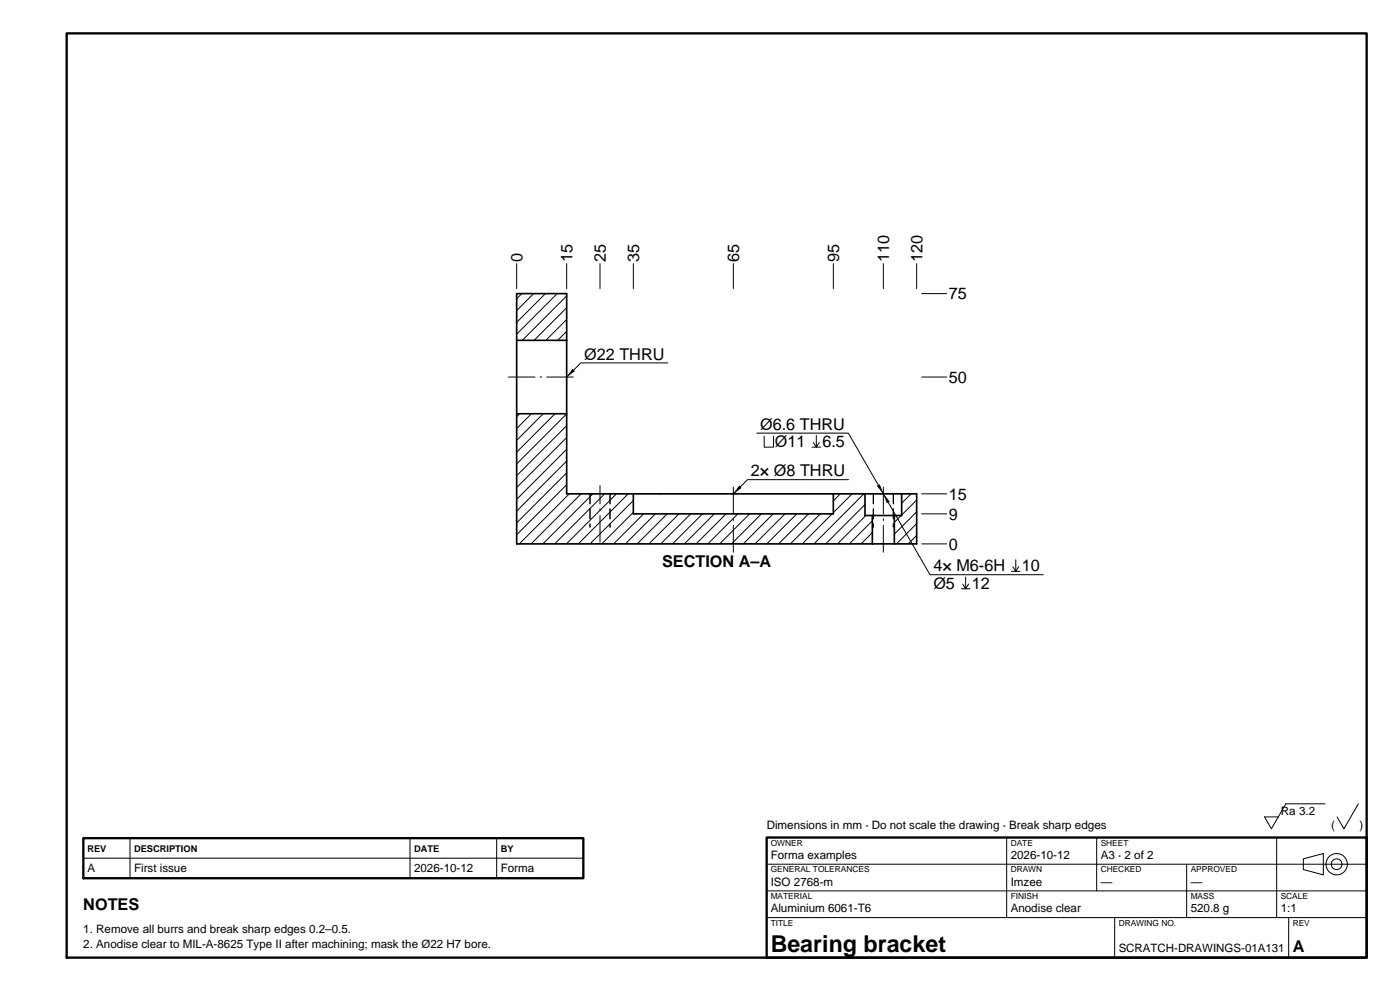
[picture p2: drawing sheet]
<svg xmlns="http://www.w3.org/2000/svg" width="420mm" height="297mm" viewBox="0 0 420 297" stroke-linecap="round" stroke-linejoin="round" font-family="sans-serif">
<path d="M20 10h390v277h-390zM25 251.2h150v12h-150zM230 251h180v36h-180z" fill="none" stroke="#000" stroke-width=".7"/>
<path d="M155 88h15v60h105v15h-120zM155 102h15M155 124h15M190 148v6h60v-6M259.5 148v6.5h11v-6.5M261.7 154.5v8.5M268.3 154.5v8.5" fill="none" stroke="#000" stroke-width=".5"/>
<g fill="none" stroke="#000" stroke-width=".3">
<path d="M155 79v7.5M170 79v7.5M180 79v7.5M190 79v7.5M220 79v7.5M250 79v7.5M265 79v7.5M275 79v7.5M156.5 88l-1.5 1.5M160.1 88l-5.1 5.1M163.6 88l-8.6 8.6M167.2 88l-12.2 12.2"/>
<path d="M170 88.7l-13.3 13.3M170 92.2l-9.8 9.8M170 95.8l-6.3 6.2M170 99.3l-2.7 2.7M276.5 88h7.5M200.3 108.8h-26.1l-4.2 4.2M276.5 113h7.5M155.9 124l-.9 .9M159.4 124l-4.4 4.4M163 124l-8 8M166.5 124l-11.5 11.5M170 124l-15 15"/>
<path d="M170 127.6l-15 15M170 131.1l-15 15M170 134.6l-15 15M170 138.2l-15 15M227 129.8h27.5l24.5 42.4h34M229.3 130.7v3.3h2.7v-3.3M243.6 134h2.6M244 132.6l.9 1.4 .9-1.4M244.9 130.5v3.5M170 141.7l-15 15M170 145.3l-15 15M170.8 148l-15 15"/>
<path d="M174.3 148l-15 15M177.9 148l-15 15M181.4 148l-15 15M184.9 148l-15 15M188.5 148l-15 15M190 150l-13 13M190 153.5l-9.5 9.5M193.1 154l-9 9M196.6 154l-9 9M200.1 154l-9 9M203.7 154l-9 9M207.2 154l-9 9"/>
<path d="M210.8 154l-9 9M214.3 154l-9 9M217.8 154l-9 9M221.4 154l-9 9M224.9 154l-9 9M228.4 154l-9 9M232 154l-9 9M235.5 154l-9 9M239 154l-9 9M242.6 154l-9 9M246.1 154l-9 9M249.6 154l-9 9"/>
<path d="M252.1 148l-2.1 2.1M254.5 143.8h-30.3l-4.2 4.2M255.6 148l-5.6 5.6M259.2 148l-15 15M259.5 151.2l-11.8 11.8M259.8 154.5l-8.5 8.5M261.7 156.1l-6.9 6.9M261.7 159.6l-3.4 3.4M270.4 154.5l-2.1 2.1M273.3 148l-2.8 2.8M275 149.9l-4.5 4.5M275 153.4l-6.7 6.7"/>
<path d="M275 156.9l-6.1 6.1M276.5 154h7.5M276.5 148h7.5M275 160.5l-2.5 2.5M276.5 163h7.5M288.4 176.4h2.6M288.8 175l.9 1.4 .9-1.4M289.7 172.9v3.5M303.4 171.2h2.6M303.8 169.8l.9 1.4 .9-1.4M304.7 167.7v3.5M25 257.2h150"/>
<path d="M39 251.2v12M123 251.2v12M149 251.2v12M230 259h180M302 251v24M329 251v16M356 259v16M383 251v24M391 257.4l6-1.6v6.4l-6-1.6zM397.5 240.9h-11.7l-4.4 7.5-2-3.6h4.1M407.5 240.9l-4.3 7.5-2.1-3.6M230 275h180"/>
<path d="M230 267h180M334.4 275v12M386.6 275v12"/>
<circle cx="401" cy="259" r="1.6"/>
<circle cx="401" cy="259" r="3.2"/>
</g>
<path d="M152.5 113h20M180 162.5v-17M220 165.5v-20M265 165.5v-20" fill="none" stroke="#000" stroke-width=".3" stroke-dasharray="8 1.5 .5 1.5"/>
<path d="M177 148v10M183 148v10M262 148v10M268 148v10" fill="none" stroke="#000" stroke-width=".3" stroke-dasharray="3 1.5"/>
<path d="M171.8 110.5l.7 .7-2.5 1.8zM221.8 145.5l.7 .7-2.5 1.8zM263.1 145.7l.8-.5 1.1 2.8zM265 148l1.9 2.3-.8 .5z" fill="#000"/>
<text font-size="7" x="231.2" y="285.4">Bearing bracket</text>
<g font-size="4.9">
<text x="156.8" y="78.4" transform="rotate(-90 156.8 78.4)">0</text>
<text x="171.7" y="78.4" transform="rotate(-90 171.7 78.4)">15</text>
<text x="181.8" y="78.4" transform="rotate(-90 181.8 78.4)">25</text>
<text x="191.7" y="78.4" transform="rotate(-90 191.7 78.4)">35</text>
<text x="221.8" y="78.4" transform="rotate(-90 221.8 78.4)">65</text>
<text x="251.7" y="78.4" transform="rotate(-90 251.7 78.4)">95</text>
<text x="266.8" y="78.4" transform="rotate(-90 266.8 78.4)">110</text>
<text x="276.7" y="78.4" transform="rotate(-90 276.7 78.4)">120</text>
<text x="284.6" y="89.8">75</text>
<text x="175.2" y="107.8">Ø22 THRU</text>
<text x="284.6" y="114.8">50</text>
<text x="228" y="128.8">Ø6.6 THRU</text>
<text x="232.5" y="134">Ø11</text>
<text x="246.7" y="134">6.5</text>
<text x="225.2" y="142.8">2× Ø8 THRU</text>
<text x="284.6" y="149.7">15</text>
<text x="284.6" y="155.7">9</text>
<text x="284.6" y="164.8">0</text>
<text x="198.6" y="170">SECTION A–A</text>
<text x="280" y="171.2">4× M6-6H</text>
<text x="306.6" y="171.2">10</text>
<text x="280" y="176.4">Ø5</text>
<text x="291.5" y="176.4">12</text>
<text x="25" y="272.7">NOTES</text>
<text x="387.8" y="285.4">A</text>
</g>
<g font-size="3.5">
<text x="384.3" y="244.4">Ra 3.2</text>
<text x="230" y="248.4">Dimensions in mm · Do not scale the drawing · Break sharp edges</text>
<text x="399.3" y="248.4">(</text>
<text x="407.8" y="248.4">)</text>
<text x="231.2" y="257.4">Forma examples</text>
<text x="303.2" y="257.4">2026-10-12</text>
<text x="330.2" y="257.4">A3 · 2 of 2</text>
<text x="26.2" y="261.3">A</text>
<text x="40.2" y="261.3">First issue</text>
<text x="124.2" y="261.3">2026-10-12</text>
<text x="150.2" y="261.3">Forma</text>
<text x="231.2" y="265.4">ISO 2768-m</text>
<text x="303.2" y="265.4">Imzee</text>
<text x="330.2" y="265.4">—</text>
<text x="357.2" y="265.4">—</text>
<text x="231.2" y="273.4">Aluminium 6061-T6</text>
<text x="303.2" y="273.4">Anodise clear</text>
<text x="357.2" y="273.4">520.8 g</text>
<text x="384.2" y="273.4">1:1</text>
<text x="25" y="279.6">1. Remove all burrs and break sharp edges 0.2–0.5.</text>
<text x="25" y="284">2. Anodise clear to MIL-A-8625 Type II after machining; mask the Ø22 H7 bore.</text>
</g>
<text font-size="3.4" x="335.6" y="285.4">SCRATCH-DRAWINGS-01A131</text>
<g font-size="2.8">
<text x="26.2" y="255.3">REV</text>
<text x="40.2" y="255.3">DESCRIPTION</text>
<text x="124.2" y="255.3">DATE</text>
<text x="150.2" y="255.3">BY</text>
</g>
<g font-size="2.5">
<text x="231.2" y="253.4">OWNER</text>
<text x="303.2" y="253.4">DATE</text>
<text x="330.2" y="253.4">SHEET</text>
<text x="231.2" y="261.4">GENERAL TOLERANCES</text>
<text x="303.2" y="261.4">DRAWN</text>
<text x="330.2" y="261.4">CHECKED</text>
<text x="357.2" y="261.4">APPROVED</text>
<text x="231.2" y="269.4">MATERIAL</text>
<text x="303.2" y="269.4">FINISH</text>
<text x="357.2" y="269.4">MASS</text>
<text x="384.2" y="269.4">SCALE</text>
<text x="231.2" y="277.4">TITLE</text>
<text x="335.6" y="277.4">DRAWING NO.</text>
<text x="387.8" y="277.4">REV</text>
</g>
</svg>
